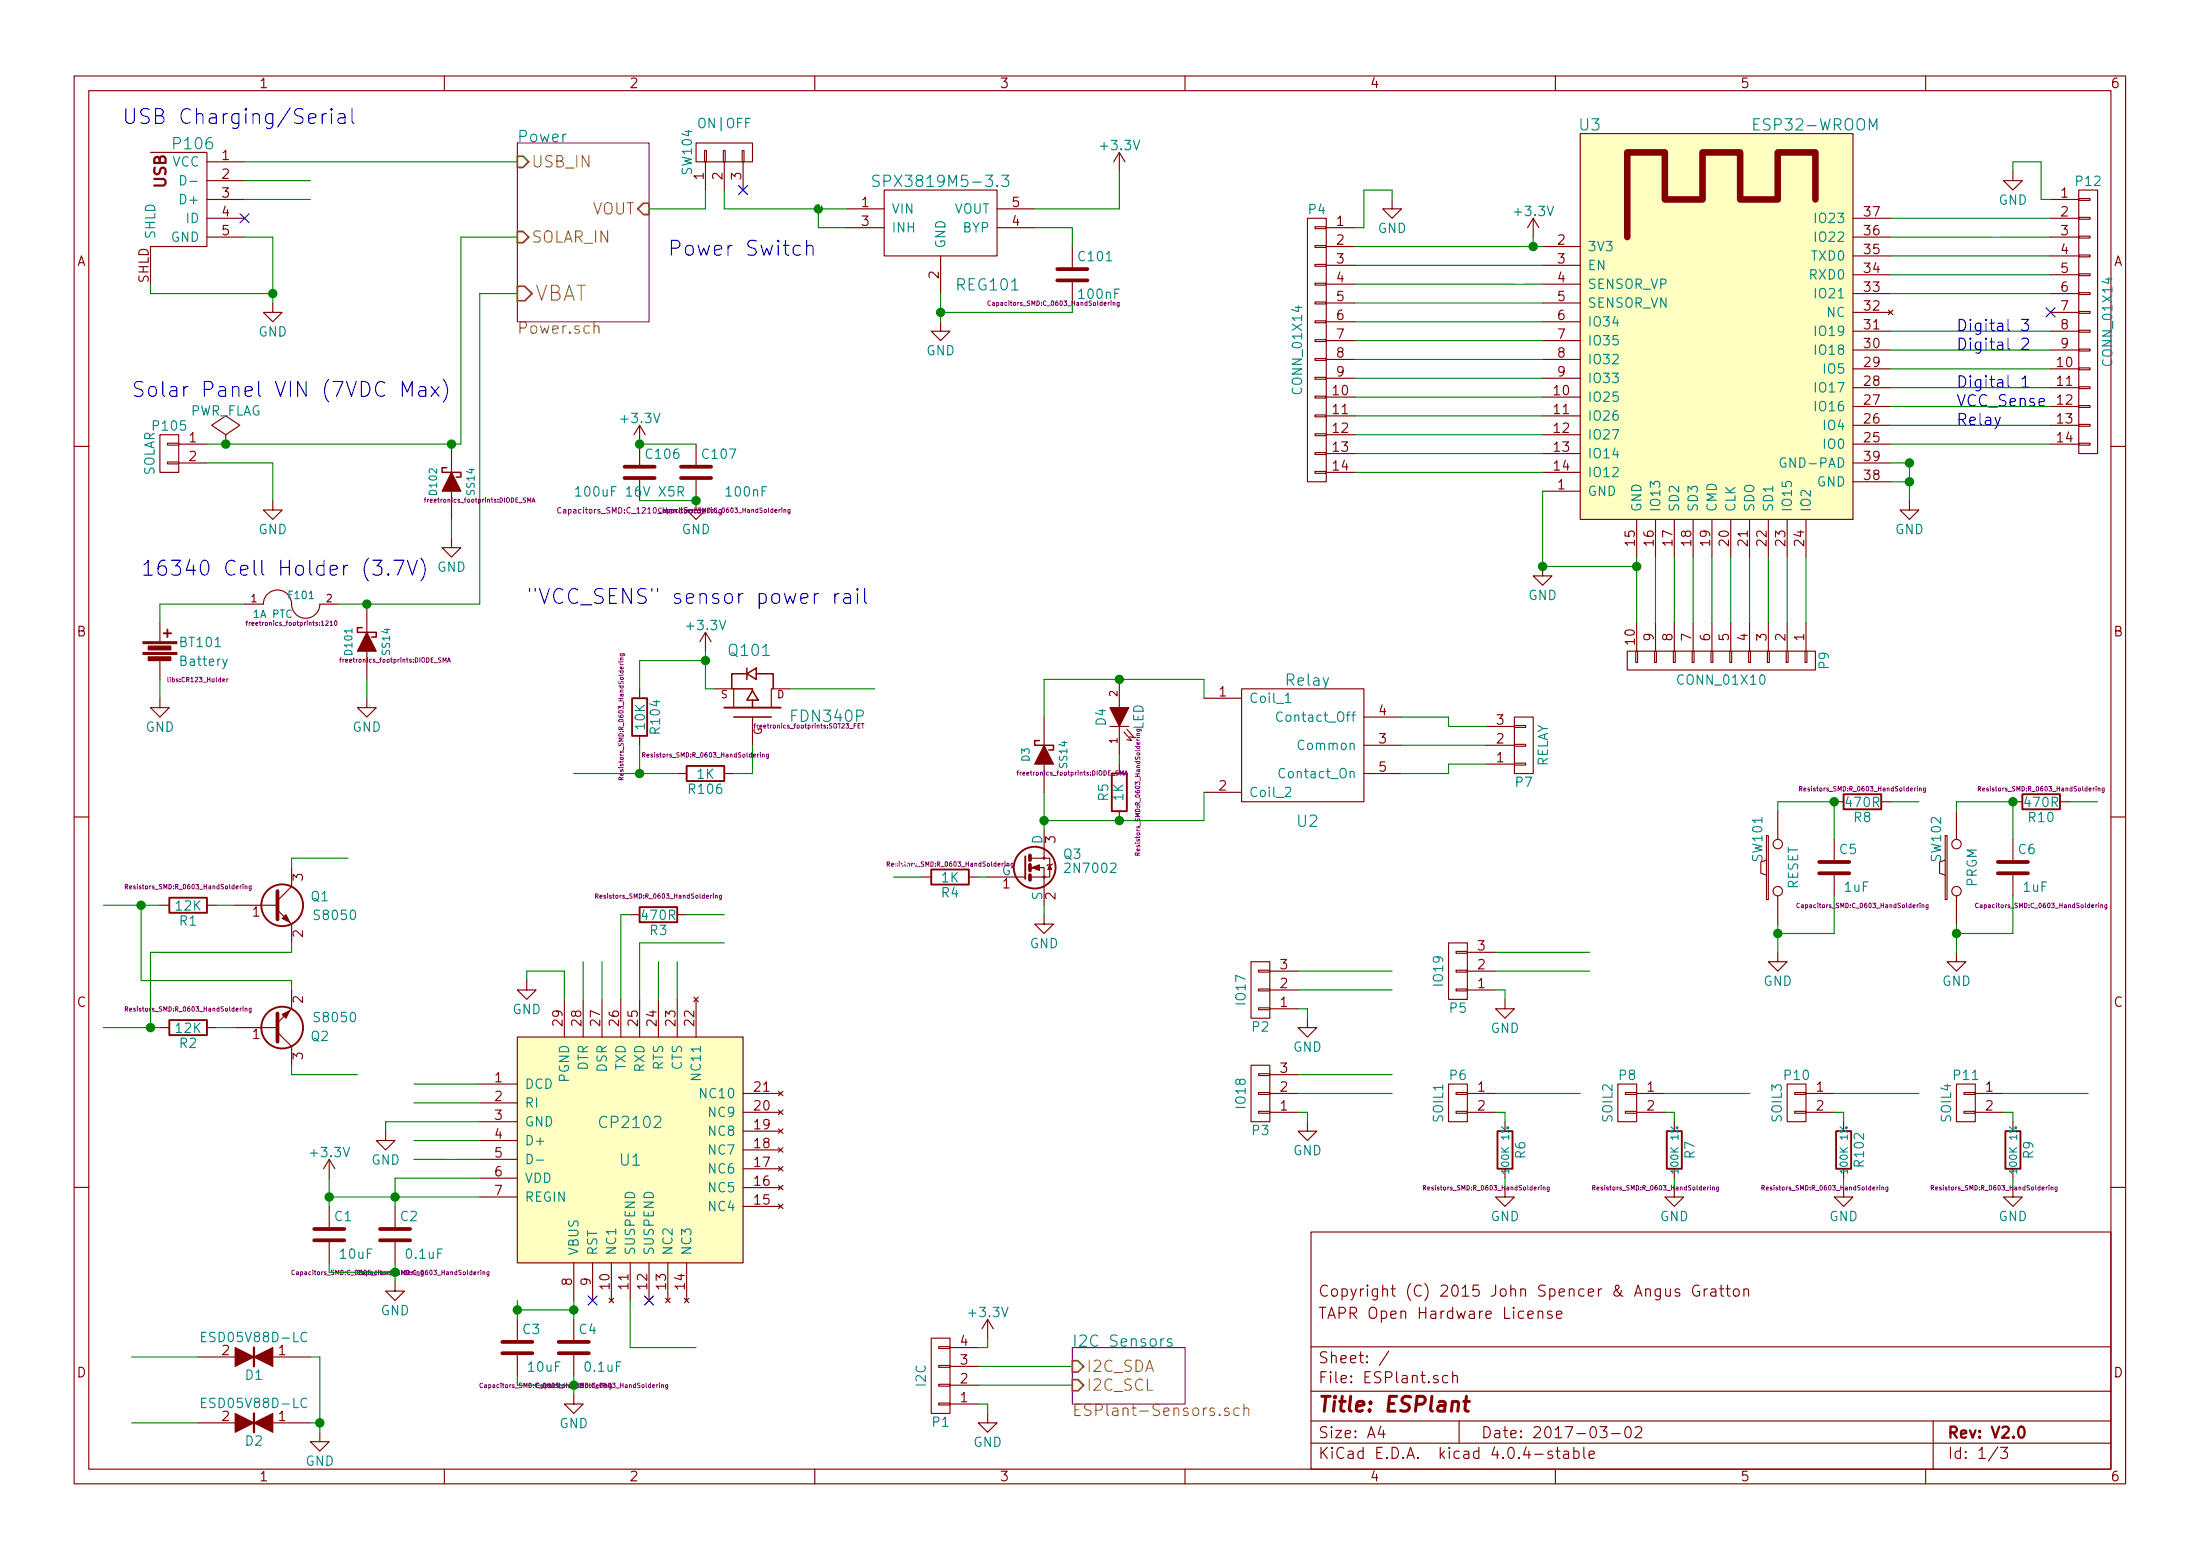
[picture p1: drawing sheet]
EESchema Schematic File Version 2
LIBS:power
LIBS:device
LIBS:transistors
LIBS:conn
LIBS:linear
LIBS:regul
LIBS:74xx
LIBS:cmos4000
LIBS:adc-dac
LIBS:memory
LIBS:xilinx
LIBS:microcontrollers
LIBS:dsp
LIBS:microchip
LIBS:analog_switches
LIBS:motorola
LIBS:texas
LIBS:intel
LIBS:audio
LIBS:interface
LIBS:digital-audio
LIBS:philips
LIBS:display
LIBS:cypress
LIBS:siliconi
LIBS:opto
LIBS:atmel
LIBS:contrib
LIBS:valves
LIBS:ESPlant
LIBS:ESP32-footprints-Shem-Lib
LIBS:freetronics_schematic
LIBS:cp2102
LIBS:relay
LIBS:ESPlant-cache
EELAYER 25 0
EELAYER END
$Descr A4 11693 8268
encoding utf-8
Sheet 1 3
Title "ESPlant"
Date "2017-03-02"
Rev "V2.0"
Comp ""
Comment1 "TAPR Open Hardware License"
Comment2 "Copyright (C) 2015 John Spencer & Angus Gratton"
Comment3 ""
Comment4 ""
$EndDescr
$Comp
L GND #PWR01
U 1 1
P 3700 2650
F 0 "#PWR01" H 3700 2400 50  0001 C CNN
F 1 "GND" H 3700 2500 50  0000 C CNN
F 2 "" H 3700 2650 60  0000 C CNN
F 3 "" H 3700 2650 60  0000 C CNN
	1    3700 2650
	1    0    0    -1  
$EndComp
$Comp
L C C106
U 1 1
P 3400 2500
F 0 "C106" H 3425 2600 50  0000 L CNN
F 1 "100uF 16V X5R" H 3050 2400 50  0000 L CNN
F 2 "Capacitors_SMD:C_1210_HandSoldering" H 3400 2300 30  0000 C CNN
F 3 "" H 3400 2500 60  0000 C CNN
	1    3400 2500
	1    0    0    -1  
$EndComp
$Comp
L C C107
U 1 1
P 3700 2500
F 0 "C107" H 3725 2600 50  0000 L CNN
F 1 "100nF" H 3850 2400 50  0000 L CNN
F 2 "Capacitors_SMD:C_0603_HandSoldering" H 3850 2300 24  0000 C CNN
F 3 "" H 3700 2500 60  0000 C CNN
	1    3700 2500
	1    0    0    -1  
$EndComp
$Comp
L +3.3V #PWR02
U 1 1
P 3400 2350
F 0 "#PWR02" H 3400 2200 50  0001 C CNN
F 1 "+3.3V" H 3400 2490 50  0000 C CNN
F 2 "" H 3400 2350 60  0000 C CNN
F 3 "" H 3400 2350 60  0000 C CNN
	1    3400 2350
	1    0    0    -1  
$EndComp
$Comp
L USB_5PIN_SHELL P106
U 1 1
P 1100 1000
F 0 "P106" H 1025 1250 60  0000 C CNN
F 1 "USB_5PIN_SHELL" H 950 650 60  0001 L CNN
F 2 "freetronics_footprints:USB-MICRO-5pin_PTHMOUNT" H 950 600 31  0001 L CNN
F 3 "" H 1100 1000 60  0000 C CNN
	1    1100 1000
	1    0    0    -1  
$EndComp
$Comp
L GND #PWR03
U 1 1
P 1450 1600
F 0 "#PWR03" H 1450 1350 50  0001 C CNN
F 1 "GND" H 1450 1450 50  0000 C CNN
F 2 "" H 1450 1600 60  0000 C CNN
F 3 "" H 1450 1600 60  0000 C CNN
	1    1450 1600
	1    0    0    -1  
$EndComp
NoConn ~ 1300 1150
$Sheet
S 2750 750  700  950 
U 563C492E
F0 "Power" 60
F1 "Power.sch" 60
F2 "USB_IN" I L 2750 850 60 
F3 "SOLAR_IN" I L 2750 1250 60 
F4 "VOUT" I R 3450 1100 60 
F5 "VBAT" I L 2750 1550 79 
$EndSheet
$Comp
L CONN_01X02 P105
U 1 1
P 900 2400
F 0 "P105" H 900 2550 50  0000 C CNN
F 1 "SOLAR" V 1000 2400 50  0000 C CNN
F 2 "freetronics_footprints:SCREWTERMINAL-3.5MM-2" H 700 2250 24  0001 C CNN
F 3 "" H 900 2400 60  0000 C CNN
	1    900  2400
	-1   0    0    -1  
$EndComp
Text Notes 650  650  0    79   ~ 0
USB Charging/Serial
Text Notes 700  2100 0    79   ~ 0
Solar Panel VIN (7VDC Max)
$Comp
L GND #PWR04
U 1 1
P 1450 2650
F 0 "#PWR04" H 1450 2400 50  0001 C CNN
F 1 "GND" H 1450 2500 50  0000 C CNN
F 2 "" H 1450 2650 60  0000 C CNN
F 3 "" H 1450 2650 60  0000 C CNN
	1    1450 2650
	1    0    0    -1  
$EndComp
$Comp
L LD3985M-RESCUE-ESPlant REG101
U 1 1
P 5000 1150
F 0 "REG101" H 5250 800 60  0000 C CNN
F 1 "SPX3819M5-3.3" H 5000 1350 60  0000 C CNN
F 2 "freetronics_footprints:SOT23-5" H 4800 900 24  0001 C CNN
F 3 "" H 5000 1150 60  0000 C CNN
	1    5000 1150
	1    0    0    -1  
$EndComp
$Comp
L +3.3V #PWR05
U 1 1
P 5950 900
F 0 "#PWR05" H 5950 750 50  0001 C CNN
F 1 "+3.3V" H 5950 1040 50  0000 C CNN
F 2 "" H 5950 900 60  0000 C CNN
F 3 "" H 5950 900 60  0000 C CNN
	1    5950 900 
	1    0    0    -1  
$EndComp
$Comp
L GND #PWR06
U 1 1
P 5000 1700
F 0 "#PWR06" H 5000 1450 50  0001 C CNN
F 1 "GND" H 5000 1550 50  0000 C CNN
F 2 "" H 5000 1700 60  0000 C CNN
F 3 "" H 5000 1700 60  0000 C CNN
	1    5000 1700
	1    0    0    -1  
$EndComp
$Comp
L Battery BT101
U 1 1
P 850 3450
F 0 "BT101" H 950 3500 50  0000 L CNN
F 1 "Battery" H 950 3400 50  0000 L CNN
F 2 "libs:CR123_Holder" H 1050 3300 24  0000 C CNN
F 3 "" V 850 3490 60  0000 C CNN
	1    850  3450
	1    0    0    -1  
$EndComp
Text Notes 750  3050 0    79   ~ 0
16340 Cell Holder (3.7V)\n
$Comp
L GND #PWR07
U 1 1
P 850 3700
F 0 "#PWR07" H 850 3450 50  0001 C CNN
F 1 "GND" H 850 3550 50  0000 C CNN
F 2 "" H 850 3700 60  0000 C CNN
F 3 "" H 850 3700 60  0000 C CNN
	1    850  3700
	1    0    0    -1  
$EndComp
Text Label 900  3200 0    59   ~ 0
BAT+
Text Label 1650 950  2    59   ~ 0
USB_D-
Text Label 1650 1050 2    59   ~ 0
USB_D+
$Comp
L C C101
U 1 1
P 5700 1450
F 0 "C101" H 5725 1550 50  0000 L CNN
F 1 "100nF" H 5725 1350 50  0000 L CNN
F 2 "Capacitors_SMD:C_0603_HandSoldering" H 5600 1300 24  0000 C CNN
F 3 "" H 5700 1450 60  0000 C CNN
	1    5700 1450
	1    0    0    -1  
$EndComp
$Comp
L GND #PWR08
U 1 1
P 10400 5050
F 0 "#PWR08" H 10400 4800 50  0001 C CNN
F 1 "GND" H 10400 4900 50  0000 C CNN
F 2 "" H 10400 5050 60  0000 C CNN
F 3 "" H 10400 5050 60  0000 C CNN
	1    10400 5050
	1    0    0    -1  
$EndComp
$Comp
L SW_PUSH SW102
U 1 1
P 10400 4600
F 0 "SW102" H 10550 4710 50  0000 C CNN
F 1 "PRGM" H 10400 4520 50  0000 C CNN
F 2 "freetronics_footprints:SW_PUSHBUTTON_PTH" H 10400 4450 24  0001 C CNN
F 3 "" H 10400 4600 60  0000 C CNN
	1    10400 4600
	0    -1   -1   0   
$EndComp
$Comp
L SW_PUSH SW101
U 1 1
P 9450 4600
F 0 "SW101" H 9600 4710 50  0000 C CNN
F 1 "RESET" H 9450 4520 50  0000 C CNN
F 2 "freetronics_footprints:SW_PUSHBUTTON_PTH" H 9450 4450 24  0001 C CNN
F 3 "" H 9450 4600 60  0000 C CNN
	1    9450 4600
	0    -1   -1   0   
$EndComp
Text Label 10200 4250 2    60   ~ 0
EN
Text Label 11150 4250 2    59   ~ 0
IO0
$Comp
L GND #PWR09
U 1 1
P 9450 5050
F 0 "#PWR09" H 9450 4800 50  0001 C CNN
F 1 "GND" H 9450 4900 50  0000 C CNN
F 2 "" H 9450 5050 60  0000 C CNN
F 3 "" H 9450 5050 60  0000 C CNN
	1    9450 5050
	1    0    0    -1  
$EndComp
Text Label 3500 1100 0    60   ~ 0
VOUT
$Comp
L R R102
U 1 1
P 9800 6100
F 0 "R102" V 9880 6100 50  0000 C CNN
F 1 "100K 1%" V 9800 6100 39  0000 C CNN
F 2 "Resistors_SMD:R_0603_HandSoldering" H 9700 5900 24  0000 C CNN
F 3 "" H 9800 6100 60  0000 C CNN
	1    9800 6100
	1    0    0    -1  
$EndComp
Text Label 5250 7250 0    60   ~ 0
I2C_SDA
Text Label 5250 7350 0    60   ~ 0
I2C_SCL
$Comp
L GND #PWR010
U 1 1
P 9800 6300
F 0 "#PWR010" H 9800 6050 50  0001 C CNN
F 1 "GND" H 9800 6150 50  0000 C CNN
F 2 "" H 9800 6300 60  0000 C CNN
F 3 "" H 9800 6300 60  0000 C CNN
	1    9800 6300
	1    0    0    -1  
$EndComp
Text Label 1350 850  0    60   ~ 0
USB_VCC
$Comp
L PWR_FLAG #FLG011
U 1 1
P 1200 2350
F 0 "#FLG011" H 1200 2445 50  0001 C CNN
F 1 "PWR_FLAG" H 1200 2530 50  0000 C CNN
F 2 "" H 1200 2350 60  0000 C CNN
F 3 "" H 1200 2350 60  0000 C CNN
	1    1200 2350
	1    0    0    -1  
$EndComp
$Comp
L MOSFET_P Q101
U 1 1
P 4000 3750
F 0 "Q101" V 4300 3850 60  0000 R CNN
F 1 "FDN340P" V 3950 4350 60  0000 R CNN
F 2 "freetronics_footprints:SOT23_FET" V 3900 4050 24  0000 C CNN
F 3 "" H 4000 3750 60  0000 C CNN
	1    4000 3750
	0    1    -1   0   
$EndComp
$Comp
L +3.3V #PWR012
U 1 1
P 3750 3450
F 0 "#PWR012" H 3750 3300 50  0001 C CNN
F 1 "+3.3V" H 3750 3590 50  0000 C CNN
F 2 "" H 3750 3450 60  0000 C CNN
F 3 "" H 3750 3450 60  0000 C CNN
	1    3750 3450
	1    0    0    -1  
$EndComp
Text Label 4650 3650 2    60   ~ 0
VCC_SENS
Wire Wire Line
	3750 3650 3800 3650
Wire Wire Line
	3750 3450 3750 3650
Wire Wire Line
	4200 3650 4650 3650
Connection ~ 1200 2350
Wire Wire Line
	1300 850  2750 850 
Wire Wire Line
	5200 7350 5700 7350
Wire Wire Line
	5200 7250 5700 7250
Wire Wire Line
	9450 4900 9450 5050
Wire Wire Line
	9450 4250 9750 4250
Wire Wire Line
	9450 4300 9450 4250
Wire Wire Line
	10400 4250 10700 4250
Wire Wire Line
	10400 4300 10400 4250
Wire Wire Line
	10400 4900 10400 5050
Connection ~ 5000 1650
Wire Wire Line
	5700 1650 5000 1650
Wire Wire Line
	5700 1600 5700 1650
Wire Wire Line
	5700 1200 5500 1200
Wire Wire Line
	5700 1300 5700 1200
Wire Wire Line
	1300 950  1650 950 
Wire Wire Line
	850  3200 1300 3200
Wire Wire Line
	850  3300 850  3200
Wire Wire Line
	2550 1550 2750 1550
Wire Wire Line
	2550 3200 2550 1550
Wire Wire Line
	2450 1250 2750 1250
Wire Wire Line
	5000 1550 5000 1700
Wire Wire Line
	5950 1100 5950 900 
Wire Wire Line
	5500 1100 5950 1100
Connection ~ 4350 1100
Wire Wire Line
	4350 1200 4350 1100
Wire Wire Line
	4500 1200 4350 1200
Wire Wire Line
	3850 1100 4500 1100
Wire Wire Line
	1450 2450 1450 2650
Wire Wire Line
	1100 2450 1450 2450
Wire Wire Line
	1100 2350 2450 2350
Wire Wire Line
	2450 2350 2450 1250
Connection ~ 1450 1550
Wire Wire Line
	800  1550 800  1500
Wire Wire Line
	1450 1550 800  1550
Wire Wire Line
	1450 1250 1300 1250
Wire Wire Line
	1450 1250 1450 1600
Wire Wire Line
	3400 2650 3700 2650
Wire Wire Line
	3400 2350 3700 2350
Wire Wire Line
	1650 1050 1300 1050
Connection ~ 3400 2350
Connection ~ 3700 2650
$Comp
L FUSE F101
U 1 1
P 1550 3200
F 0 "F101" H 1600 3250 40  0000 C CNN
F 1 "1A PTC" H 1450 3150 40  0000 C CNN
F 2 "freetronics_footprints:1210" H 1550 3100 24  0000 C CNN
F 3 "" H 1550 3200 60  0000 C CNN
	1    1550 3200
	1    0    0    -1  
$EndComp
Wire Wire Line
	1800 3200 2550 3200
$Comp
L DIODE_SCHOTTKY D101
U 1 1
P 1950 3400
F 0 "D101" H 1950 3500 40  0000 C CNN
F 1 "SS14" H 1950 3300 40  0000 C CNN
F 2 "freetronics_footprints:DIODE_SMA" V 1850 3250 24  0000 C CNN
F 3 "" H 1950 3400 60  0000 C CNN
	1    1950 3400
	0    -1   -1   0   
$EndComp
$Comp
L GND #PWR013
U 1 1
P 1950 3700
F 0 "#PWR013" H 1950 3450 50  0001 C CNN
F 1 "GND" H 1950 3550 50  0000 C CNN
F 2 "" H 1950 3700 60  0000 C CNN
F 3 "" H 1950 3700 60  0000 C CNN
	1    1950 3700
	1    0    0    -1  
$EndComp
Wire Wire Line
	850  3600 850  3700
Wire Wire Line
	1950 3600 1950 3700
Text Label 3050 4100 0    60   ~ 0
IO16
$Comp
L R R104
U 1 1
P 3400 3800
F 0 "R104" V 3480 3800 50  0000 C CNN
F 1 "10K" V 3400 3800 50  0000 C CNN
F 2 "Resistors_SMD:R_0603_HandSoldering" V 3300 3800 24  0000 C CNN
F 3 "" H 3400 3800 60  0000 C CNN
	1    3400 3800
	1    0    0    -1  
$EndComp
Connection ~ 3400 4100
Wire Wire Line
	3400 3500 3750 3500
Connection ~ 3750 3500
$Comp
L R R106
U 1 1
P 3750 4100
F 0 "R106" V 3830 4100 50  0000 C CNN
F 1 "1K" V 3750 4100 50  0000 C CNN
F 2 "Resistors_SMD:R_0603_HandSoldering" V 3650 4100 24  0000 C CNN
F 3 "" H 3750 4100 60  0000 C CNN
	1    3750 4100
	0    1    1    0   
$EndComp
Wire Wire Line
	3050 4100 3600 4100
Wire Wire Line
	3400 4100 3400 3950
Wire Wire Line
	3400 3650 3400 3500
Text Notes 2800 3200 0    79   ~ 0
"VCC_SENS" sensor power rail
Connection ~ 1950 3200
$Comp
L DIODE_SCHOTTKY D102
U 1 1
P 2400 2550
F 0 "D102" H 2400 2650 40  0000 C CNN
F 1 "SS14" H 2400 2450 40  0000 C CNN
F 2 "freetronics_footprints:DIODE_SMA" V 2300 2400 24  0000 C CNN
F 3 "" H 2400 2550 60  0000 C CNN
	1    2400 2550
	0    -1   -1   0   
$EndComp
$Comp
L GND #PWR014
U 1 1
P 2400 2850
F 0 "#PWR014" H 2400 2600 50  0001 C CNN
F 1 "GND" H 2400 2700 50  0000 C CNN
F 2 "" H 2400 2850 60  0000 C CNN
F 3 "" H 2400 2850 60  0000 C CNN
	1    2400 2850
	1    0    0    -1  
$EndComp
Wire Wire Line
	2400 2750 2400 2850
Connection ~ 2400 2350
$Comp
L R R8
U 1 1
P 9900 4250
F 0 "R8" V 9980 4250 50  0000 C CNN
F 1 "470R" V 9900 4250 50  0000 C CNN
F 2 "Resistors_SMD:R_0603_HandSoldering" V 9830 4250 24  0000 C CNN
F 3 "" H 9900 4250 30  0000 C CNN
	1    9900 4250
	0    1    1    0   
$EndComp
$Comp
L CONN_01X03 SW104
U 1 1
P 3850 800
F 0 "SW104" H 3850 1000 50  0000 C CNN
F 1 "ON|OFF" V 4000 800 50  0000 C CNN
F 2 "libs:SS12D00" V 3950 800 24  0001 C CNN
F 3 "" H 3850 800 60  0000 C CNN
	1    3850 800 
	0    -1   -1   0   
$EndComp
Wire Wire Line
	3450 1100 3750 1100
Wire Wire Line
	3750 1100 3750 1000
Wire Wire Line
	3850 1000 3850 1100
NoConn ~ 3950 1000
Text Notes 3550 1350 0    79   ~ 0
Power Switch
Text Label 4000 1100 0    60   ~ 0
VSWITCHED
$Comp
L ESP32-WROOM U3
U 1 1
P 9150 1900
F 0 "U3" H 8450 3150 60  0000 C CNN
F 1 "ESP32-WROOM" H 9650 3150 60  0000 C CNN
F 2 "ESP32-footprints-Lib:ESP32-WROOM" H 9500 3250 60  0001 C CNN
F 3 "" H 8700 2350 60  0001 C CNN
	1    9150 1900
	1    0    0    -1  
$EndComp
$Comp
L +3.3V #PWR015
U 1 1
P 8150 1250
F 0 "#PWR015" H 8150 1100 50  0001 C CNN
F 1 "+3.3V" H 8150 1390 50  0000 C CNN
F 2 "" H 8150 1250 60  0000 C CNN
F 3 "" H 8150 1250 60  0000 C CNN
	1    8150 1250
	1    0    0    -1  
$EndComp
Wire Wire Line
	8150 1250 8150 1300
Wire Wire Line
	7200 1300 8200 1300
$Sheet
S 5700 7150 600  300 
U 564CC751
F0 "I2C Sensors" 60
F1 "ESPlant-Sensors.sch" 60
F2 "I2C_SDA" I L 5700 7250 60 
F3 "I2C_SCL" I L 5700 7350 60 
$EndSheet
Wire Wire Line
	8200 2600 8200 3000
Wire Wire Line
	8200 3000 8700 3000
Wire Wire Line
	8700 2950 8700 3300
Wire Wire Line
	10150 2450 10150 2650
Connection ~ 10150 2550
$Comp
L GND #PWR016
U 1 1
P 10150 2650
F 0 "#PWR016" H 10150 2400 50  0001 C CNN
F 1 "GND" H 10150 2500 50  0000 C CNN
F 2 "" H 10150 2650 50  0000 C CNN
F 3 "" H 10150 2650 50  0000 C CNN
	1    10150 2650
	1    0    0    -1  
$EndComp
$Comp
L GND #PWR017
U 1 1
P 8200 3000
F 0 "#PWR017" H 8200 2750 50  0001 C CNN
F 1 "GND" H 8200 2850 50  0000 C CNN
F 2 "" H 8200 3000 50  0000 C CNN
F 3 "" H 8200 3000 50  0000 C CNN
	1    8200 3000
	1    0    0    -1  
$EndComp
Connection ~ 8200 3000
Wire Wire Line
	10050 1150 10900 1150
Text Label 10300 1150 2    60   ~ 0
IO23
Wire Wire Line
	10050 1250 10900 1250
Text Label 10300 1250 2    60   ~ 0
IO22
Wire Wire Line
	10050 1350 10900 1350
Text Label 10300 1350 2    60   ~ 0
RXD
Wire Wire Line
	10050 1450 10900 1450
Text Label 10300 1450 2    60   ~ 0
TXD
Wire Wire Line
	10050 1550 10900 1550
Text Label 10300 1550 2    60   ~ 0
IO21
Wire Wire Line
	10050 1750 10900 1750
Text Label 10300 1750 2    60   ~ 0
IO19
Wire Wire Line
	10050 1850 10900 1850
Text Label 10300 1850 2    60   ~ 0
IO18
Wire Wire Line
	10050 1950 10900 1950
Text Label 10300 1950 2    60   ~ 0
IO5
Wire Wire Line
	10050 2050 10900 2050
Text Label 10300 2050 2    60   ~ 0
IO17
Wire Wire Line
	10050 2150 10900 2150
Text Label 10300 2150 2    60   ~ 0
IO16
Wire Wire Line
	10050 2250 10900 2250
Text Label 10300 2250 2    60   ~ 0
IO4
Wire Wire Line
	10050 2350 10900 2350
Text Label 10300 2350 2    60   ~ 0
IO0
Wire Wire Line
	7200 1500 8200 1500
Text Label 7750 1500 0    60   ~ 0
Sensor_VP
Wire Wire Line
	7200 1600 8200 1600
Text Label 7750 1600 0    60   ~ 0
Sensor_VN
Wire Wire Line
	7200 1400 8200 1400
Text Label 7750 1400 0    60   ~ 0
EN
Wire Wire Line
	7200 1700 8200 1700
Text Label 7750 1700 0    60   ~ 0
IO34
Wire Wire Line
	7200 1800 8200 1800
Wire Wire Line
	7200 1900 8200 1900
Wire Wire Line
	7200 2000 8200 2000
Wire Wire Line
	7200 2100 8200 2100
Wire Wire Line
	7200 2200 8200 2200
Wire Wire Line
	7200 2300 8200 2300
Wire Wire Line
	7200 2400 8200 2400
Wire Wire Line
	7200 2500 8200 2500
Text Label 7750 1800 0    60   ~ 0
IO35
Text Label 7750 1900 0    60   ~ 0
IO32
Text Label 7750 2000 0    60   ~ 0
IO33
Text Label 7750 2100 0    60   ~ 0
IO25
Text Label 7750 2200 0    60   ~ 0
IO26
Text Label 7750 2300 0    60   ~ 0
IO27
Text Label 7750 2400 0    60   ~ 0
IO14
Text Label 7750 2500 0    60   ~ 0
IO12
Wire Wire Line
	8800 2950 8800 3300
Text Label 8800 3200 1    60   ~ 0
IO13
Wire Wire Line
	8900 2950 8900 3300
Text Label 8900 3200 1    60   ~ 0
SD2
Wire Wire Line
	9000 2950 9000 3300
Text Label 9000 3200 1    60   ~ 0
SD3
Wire Wire Line
	9100 2950 9100 3300
Text Label 9100 3200 1    60   ~ 0
CMD
Wire Wire Line
	9200 2950 9200 3300
Text Label 9200 3200 1    60   ~ 0
CLK
Wire Wire Line
	9300 2950 9300 3300
Text Label 9300 3200 1    60   ~ 0
SD0
Wire Wire Line
	9400 2950 9400 3300
Text Label 9400 3200 1    60   ~ 0
SD1
Wire Wire Line
	9500 2950 9500 3300
Text Label 9500 3200 1    60   ~ 0
IO15
Wire Wire Line
	9600 2950 9600 3300
Text Label 9600 3200 1    60   ~ 0
IO2
Wire Wire Line
	4000 3950 4000 4100
Wire Wire Line
	4000 4100 3900 4100
Text Notes 10400 2150 0    60   ~ 0
VCC_Sense
$Comp
L CP2102 U1
U 1 1
P 3350 6100
F 0 "U1" H 3350 6050 60  0000 C CNN
F 1 "CP2102" H 3350 6250 60  0000 C CNN
F 2 "Housings_DFN_QFN:QFN-28-1EP_5x5mm_Pitch0.5mm" H 3350 6100 60  0001 C CNN
F 3 "" H 3350 6100 60  0000 C CNN
	1    3350 6100
	1    0    0    -1  
$EndComp
Wire Wire Line
	3350 6900 3350 7150
Wire Wire Line
	3350 7150 3700 7150
Text Label 3700 7150 2    60   ~ 0
ACTIVE
NoConn ~ 3450 6900
NoConn ~ 3150 6900
Text Label 3600 5100 3    60   ~ 0
CTS
Text Label 3500 5100 3    60   ~ 0
RTS
Wire Wire Line
	3600 5300 3600 5100
Wire Wire Line
	3500 5300 3500 5100
Text Label 3850 5000 2    60   ~ 0
RXD
Text Label 3850 4850 2    60   ~ 0
TXD
$Comp
L R R3
U 1 1
P 3500 4850
F 0 "R3" V 3580 4850 50  0000 C CNN
F 1 "470R" V 3500 4850 50  0000 C CNN
F 2 "Resistors_SMD:R_0603_HandSoldering" V 3400 4850 24  0000 C CNN
F 3 "" H 3500 4850 60  0000 C CNN
	1    3500 4850
	0    1    1    0   
$EndComp
Wire Wire Line
	3300 5300 3300 4850
Wire Wire Line
	3300 4850 3350 4850
Wire Wire Line
	3400 5300 3400 5000
Wire Wire Line
	3400 5000 3850 5000
Wire Wire Line
	3650 4850 3850 4850
Wire Wire Line
	3200 5300 3200 5100
Wire Wire Line
	3100 5300 3100 5100
Wire Wire Line
	3000 5300 3000 5150
Wire Wire Line
	3000 5150 2800 5150
Wire Wire Line
	2800 5150 2800 5200
Text Label 3200 5100 3    60   ~ 0
DSR
Text Label 3100 5100 3    60   ~ 0
DTR
$Comp
L GND #PWR018
U 1 1
P 2800 5200
F 0 "#PWR018" H 2800 4950 50  0001 C CNN
F 1 "GND" H 2800 5050 50  0000 C CNN
F 2 "" H 2800 5200 60  0000 C CNN
F 3 "" H 2800 5200 60  0000 C CNN
	1    2800 5200
	1    0    0    -1  
$EndComp
Wire Wire Line
	2550 6050 2200 6050
Wire Wire Line
	2550 6150 2200 6150
Text Label 2200 6150 0    59   ~ 0
USB_D-
Text Label 2200 6050 0    59   ~ 0
USB_D+
$Comp
L GND #PWR019
U 1 1
P 2050 6000
F 0 "#PWR019" H 2050 5750 50  0001 C CNN
F 1 "GND" H 2050 5850 50  0000 C CNN
F 2 "" H 2050 6000 60  0000 C CNN
F 3 "" H 2050 6000 60  0000 C CNN
	1    2050 6000
	1    0    0    -1  
$EndComp
Wire Wire Line
	2550 5950 2050 5950
Wire Wire Line
	2050 5950 2050 6000
Wire Wire Line
	2550 5850 2200 5850
Wire Wire Line
	2550 5750 2200 5750
Text Label 2200 5750 0    59   ~ 0
DCD
Text Label 2200 5850 0    59   ~ 0
RI
$Comp
L C C2
U 1 1
P 2100 6550
F 0 "C2" H 2125 6650 50  0000 L CNN
F 1 "0.1uF" H 2150 6450 50  0000 L CNN
F 2 "Capacitors_SMD:C_0603_HandSoldering" H 2250 6350 24  0000 C CNN
F 3 "" H 2100 6550 60  0000 C CNN
	1    2100 6550
	1    0    0    -1  
$EndComp
$Comp
L C C1
U 1 1
P 1750 6550
F 0 "C1" H 1775 6650 50  0000 L CNN
F 1 "10uF" H 1800 6450 50  0000 L CNN
F 2 "Capacitors_SMD:C_0805_HandSoldering" H 1900 6350 24  0000 C CNN
F 3 "" H 1750 6550 60  0000 C CNN
	1    1750 6550
	1    0    0    -1  
$EndComp
$Comp
L +3.3V #PWR020
U 1 1
P 1750 6250
F 0 "#PWR020" H 1750 6100 50  0001 C CNN
F 1 "+3.3V" H 1750 6390 50  0000 C CNN
F 2 "" H 1750 6250 60  0000 C CNN
F 3 "" H 1750 6250 60  0000 C CNN
	1    1750 6250
	1    0    0    -1  
$EndComp
Wire Wire Line
	1750 6350 2550 6350
Wire Wire Line
	2100 6250 2100 6400
Wire Wire Line
	1750 6250 1750 6400
Connection ~ 2100 6350
Wire Wire Line
	2550 6250 2100 6250
Connection ~ 1750 6350
$Comp
L GND #PWR021
U 1 1
P 2100 6800
F 0 "#PWR021" H 2100 6550 50  0001 C CNN
F 1 "GND" H 2100 6650 50  0000 C CNN
F 2 "" H 2100 6800 60  0000 C CNN
F 3 "" H 2100 6800 60  0000 C CNN
	1    2100 6800
	1    0    0    -1  
$EndComp
Wire Wire Line
	1750 6700 1750 6750
Wire Wire Line
	1750 6750 2100 6750
Wire Wire Line
	2100 6700 2100 6800
Connection ~ 2100 6750
$Comp
L C C4
U 1 1
P 3050 7150
F 0 "C4" H 3075 7250 50  0000 L CNN
F 1 "0.1uF" H 3100 7050 50  0000 L CNN
F 2 "Capacitors_SMD:C_0603_HandSoldering" H 3200 6950 24  0000 C CNN
F 3 "" H 3050 7150 60  0000 C CNN
	1    3050 7150
	1    0    0    -1  
$EndComp
$Comp
L C C3
U 1 1
P 2750 7150
F 0 "C3" H 2775 7250 50  0000 L CNN
F 1 "10uF" H 2800 7050 50  0000 L CNN
F 2 "Capacitors_SMD:C_0805_HandSoldering" H 2900 6950 24  0000 C CNN
F 3 "" H 2750 7150 60  0000 C CNN
	1    2750 7150
	1    0    0    -1  
$EndComp
Wire Wire Line
	3050 6900 3050 7000
Wire Wire Line
	3050 6950 2750 6950
Wire Wire Line
	2750 6900 2750 7000
Connection ~ 3050 6950
$Comp
L GND #PWR022
U 1 1
P 3050 7400
F 0 "#PWR022" H 3050 7150 50  0001 C CNN
F 1 "GND" H 3050 7250 50  0000 C CNN
F 2 "" H 3050 7400 60  0000 C CNN
F 3 "" H 3050 7400 60  0000 C CNN
	1    3050 7400
	1    0    0    -1  
$EndComp
Wire Wire Line
	2750 7300 2750 7350
Wire Wire Line
	2750 7350 3050 7350
Wire Wire Line
	3050 7300 3050 7400
Connection ~ 3050 7350
Connection ~ 2750 6950
Text Label 700  7200 0    59   ~ 0
USB_D+
Text Label 700  7550 0    59   ~ 0
USB_D-
$Comp
L TVS D2
U 1 1
P 1350 7550
F 0 "D2" H 1350 7650 50  0000 C CNN
F 1 "ESD05V88D-LC" H 1350 7450 50  0000 C CNN
F 2 "libs:SOD-882" H 1350 7550 50  0001 C CNN
F 3 "" H 1350 7550 50  0000 C CNN
	1    1350 7550
	-1   0    0    1   
$EndComp
$Comp
L TVS D1
U 1 1
P 1350 7200
F 0 "D1" H 1350 7300 50  0000 C CNN
F 1 "ESD05V88D-LC" H 1350 7100 50  0000 C CNN
F 2 "libs:SOD-882" H 1350 7200 50  0001 C CNN
F 3 "" H 1350 7200 50  0000 C CNN
	1    1350 7200
	-1   0    0    1   
$EndComp
$Comp
L GND #PWR023
U 1 1
P 1700 7600
F 0 "#PWR023" H 1700 7350 50  0001 C CNN
F 1 "GND" H 1700 7450 50  0000 C CNN
F 2 "" H 1700 7600 60  0000 C CNN
F 3 "" H 1700 7600 60  0000 C CNN
	1    1700 7600
	1    0    0    -1  
$EndComp
Wire Wire Line
	1050 7550 700  7550
Wire Wire Line
	700  7200 1050 7200
Wire Wire Line
	1650 7550 1700 7550
Wire Wire Line
	1700 7200 1700 7600
Wire Wire Line
	1650 7200 1700 7200
Connection ~ 1700 7550
$Comp
L Q_NPN_BEC Q2
U 1 1
P 1450 5450
F 0 "Q2" H 1750 5500 50  0000 R CNN
F 1 "S8050" H 1900 5400 50  0000 R CNN
F 2 "TO_SOT_Packages_SMD:SOT-23_Handsoldering" H 1650 5550 50  0001 C CNN
F 3 "" H 1450 5450 50  0000 C CNN
	1    1450 5450
	1    0    0    1   
$EndComp
$Comp
L Q_NPN_BEC Q1
U 1 1
P 1450 4800
F 0 "Q1" H 1750 4850 50  0000 R CNN
F 1 "S8050" H 1900 4750 50  0000 R CNN
F 2 "TO_SOT_Packages_SMD:SOT-23_Handsoldering" H 1650 4900 50  0001 C CNN
F 3 "" H 1450 4800 50  0000 C CNN
	1    1450 4800
	1    0    0    -1  
$EndComp
Text Label 550  4800 0    60   ~ 0
DTR
Text Label 550  5450 0    60   ~ 0
RTS
$Comp
L R R1
U 1 1
P 1000 4800
F 0 "R1" V 1080 4800 50  0000 C CNN
F 1 "12K" V 1000 4800 50  0000 C CNN
F 2 "Resistors_SMD:R_0603_HandSoldering" V 900 4800 24  0000 C CNN
F 3 "" H 1000 4800 60  0000 C CNN
	1    1000 4800
	0    1    1    0   
$EndComp
$Comp
L R R2
U 1 1
P 1000 5450
F 0 "R2" V 1080 5450 50  0000 C CNN
F 1 "12K" V 1000 5450 50  0000 C CNN
F 2 "Resistors_SMD:R_0603_HandSoldering" V 900 5450 24  0000 C CNN
F 3 "" H 1000 5450 60  0000 C CNN
	1    1000 5450
	0    1    1    0   
$EndComp
Wire Wire Line
	550  5450 850  5450
Wire Wire Line
	550  4800 850  4800
Wire Wire Line
	1150 4800 1250 4800
Wire Wire Line
	1150 5450 1250 5450
Wire Wire Line
	800  5450 800  5050
Wire Wire Line
	800  5050 1550 5050
Wire Wire Line
	1550 5050 1550 5000
Connection ~ 800  5450
Wire Wire Line
	750  4800 750  5200
Wire Wire Line
	750  5200 1550 5200
Wire Wire Line
	1550 5200 1550 5250
Connection ~ 750  4800
Wire Wire Line
	1550 4600 1550 4550
Wire Wire Line
	1550 4550 1850 4550
Wire Wire Line
	1550 5650 1550 5700
Wire Wire Line
	1550 5700 1900 5700
Text Label 1850 4550 2    60   ~ 0
EN
Text Label 1900 5700 2    60   ~ 0
IO0
$Comp
L CONN_01X10 P9
U 1 1
P 9150 3500
F 0 "P9" H 9150 4050 50  0000 C CNN
F 1 "CONN_01X10" V 9250 3500 50  0000 C CNN
F 2 "Pin_Headers:Pin_Header_Straight_1x10_Pitch2.54mm" H 9150 3500 50  0001 C CNN
F 3 "" H 9150 3500 50  0000 C CNN
	1    9150 3500
	0    1    1    0   
$EndComp
Connection ~ 8700 3000
$Comp
L CONN_01X14 P4
U 1 1
P 7000 1850
F 0 "P4" H 7000 2600 50  0000 C CNN
F 1 "CONN_01X14" V 7100 1850 50  0000 C CNN
F 2 "Pin_Headers:Pin_Header_Straight_1x14_Pitch2.54mm" H 7000 1850 50  0001 C CNN
F 3 "" H 7000 1850 50  0000 C CNN
	1    7000 1850
	-1   0    0    -1  
$EndComp
Connection ~ 10150 2450
Connection ~ 8150 1300
NoConn ~ 10900 1650
$Comp
L C C5
U 1 1
P 9750 4600
F 0 "C5" H 9775 4700 50  0000 L CNN
F 1 "1uF" H 9800 4500 50  0000 L CNN
F 2 "Capacitors_SMD:C_0603_HandSoldering" H 9900 4400 24  0000 C CNN
F 3 "" H 9750 4600 60  0000 C CNN
	1    9750 4600
	1    0    0    -1  
$EndComp
Wire Wire Line
	9750 4250 9750 4450
Wire Wire Line
	9750 4750 9750 4950
Wire Wire Line
	9750 4950 9450 4950
Connection ~ 9450 4950
Wire Wire Line
	10050 4250 10200 4250
Connection ~ 9750 4250
$Comp
L R R10
U 1 1
P 10850 4250
F 0 "R10" V 10930 4250 50  0000 C CNN
F 1 "470R" V 10850 4250 50  0000 C CNN
F 2 "Resistors_SMD:R_0603_HandSoldering" V 10780 4250 24  0000 C CNN
F 3 "" H 10850 4250 30  0000 C CNN
	1    10850 4250
	0    1    1    0   
$EndComp
$Comp
L C C6
U 1 1
P 10700 4600
F 0 "C6" H 10725 4700 50  0000 L CNN
F 1 "1uF" H 10750 4500 50  0000 L CNN
F 2 "Capacitors_SMD:C_0603_HandSoldering" H 10850 4400 24  0000 C CNN
F 3 "" H 10700 4600 60  0000 C CNN
	1    10700 4600
	1    0    0    -1  
$EndComp
Wire Wire Line
	10700 4750 10700 4950
Wire Wire Line
	10700 4950 10400 4950
Connection ~ 10400 4950
Wire Wire Line
	10700 4250 10700 4450
Wire Wire Line
	11000 4250 11150 4250
Connection ~ 10700 4250
$Comp
L CONN_01X04 P1
U 1 1
P 5000 7300
F 0 "P1" H 5000 7550 50  0000 C CNN
F 1 "I2C" V 5100 7300 50  0000 C CNN
F 2 "Pin_Headers:Pin_Header_Straight_1x04_Pitch2.54mm" H 5000 7300 50  0001 C CNN
F 3 "" H 5000 7300 50  0000 C CNN
	1    5000 7300
	-1   0    0    1   
$EndComp
$Comp
L GND #PWR024
U 1 1
P 5250 7500
F 0 "#PWR024" H 5250 7250 50  0001 C CNN
F 1 "GND" H 5250 7350 50  0000 C CNN
F 2 "" H 5250 7500 60  0000 C CNN
F 3 "" H 5250 7500 60  0000 C CNN
	1    5250 7500
	1    0    0    -1  
$EndComp
$Comp
L +3.3V #PWR025
U 1 1
P 5250 7100
F 0 "#PWR025" H 5250 6950 50  0001 C CNN
F 1 "+3.3V" H 5250 7240 50  0000 C CNN
F 2 "" H 5250 7100 60  0000 C CNN
F 3 "" H 5250 7100 60  0000 C CNN
	1    5250 7100
	1    0    0    -1  
$EndComp
Wire Wire Line
	5200 7150 5250 7150
Wire Wire Line
	5250 7150 5250 7100
Wire Wire Line
	5200 7450 5250 7450
Wire Wire Line
	5250 7450 5250 7500
Text Label 7250 1500 0    60   ~ 0
SOIL1
Text Label 7250 1600 0    60   ~ 0
SOIL2
Text Label 7250 2500 0    60   ~ 0
SOIL4
Text Label 7250 2400 0    60   ~ 0
SOIL3
$Comp
L CONN_01X02 P10
U 1 1
P 9550 5850
F 0 "P10" H 9550 6000 50  0000 C CNN
F 1 "SOIL3" V 9650 5850 50  0000 C CNN
F 2 "freetronics_footprints:SCREWTERMINAL-3.5MM-2" H 9550 5850 50  0001 C CNN
F 3 "" H 9550 5850 50  0000 C CNN
	1    9550 5850
	-1   0    0    -1  
$EndComp
Text Label 10200 5800 2    60   ~ 0
VCC_SENS
Wire Wire Line
	9750 5800 10200 5800
Wire Wire Line
	9750 5900 9800 5900
Wire Wire Line
	9800 5900 9800 5950
Wire Wire Line
	9800 6250 9800 6300
Text Label 9800 5900 0    60   ~ 0
SOIL3
$Comp
L R R9
U 1 1
P 10700 6100
F 0 "R9" V 10780 6100 50  0000 C CNN
F 1 "100K 1%" V 10700 6100 39  0000 C CNN
F 2 "Resistors_SMD:R_0603_HandSoldering" H 10600 5900 24  0000 C CNN
F 3 "" H 10700 6100 60  0000 C CNN
	1    10700 6100
	1    0    0    -1  
$EndComp
$Comp
L GND #PWR026
U 1 1
P 10700 6300
F 0 "#PWR026" H 10700 6050 50  0001 C CNN
F 1 "GND" H 10700 6150 50  0000 C CNN
F 2 "" H 10700 6300 60  0000 C CNN
F 3 "" H 10700 6300 60  0000 C CNN
	1    10700 6300
	1    0    0    -1  
$EndComp
$Comp
L CONN_01X02 P11
U 1 1
P 10450 5850
F 0 "P11" H 10450 6000 50  0000 C CNN
F 1 "SOIL4" V 10550 5850 50  0000 C CNN
F 2 "freetronics_footprints:SCREWTERMINAL-3.5MM-2" H 10450 5850 50  0001 C CNN
F 3 "" H 10450 5850 50  0000 C CNN
	1    10450 5850
	-1   0    0    -1  
$EndComp
Text Label 11100 5800 2    60   ~ 0
VCC_SENS
Wire Wire Line
	10650 5800 11100 5800
Wire Wire Line
	10650 5900 10700 5900
Wire Wire Line
	10700 5900 10700 5950
Wire Wire Line
	10700 6250 10700 6300
Text Label 10700 5900 0    60   ~ 0
SOIL4
$Comp
L R R6
U 1 1
P 8000 6100
F 0 "R6" V 8080 6100 50  0000 C CNN
F 1 "100K 1%" V 8000 6100 39  0000 C CNN
F 2 "Resistors_SMD:R_0603_HandSoldering" H 7900 5900 24  0000 C CNN
F 3 "" H 8000 6100 60  0000 C CNN
	1    8000 6100
	1    0    0    -1  
$EndComp
$Comp
L GND #PWR027
U 1 1
P 8000 6300
F 0 "#PWR027" H 8000 6050 50  0001 C CNN
F 1 "GND" H 8000 6150 50  0000 C CNN
F 2 "" H 8000 6300 60  0000 C CNN
F 3 "" H 8000 6300 60  0000 C CNN
	1    8000 6300
	1    0    0    -1  
$EndComp
$Comp
L CONN_01X02 P6
U 1 1
P 7750 5850
F 0 "P6" H 7750 6000 50  0000 C CNN
F 1 "SOIL1" V 7850 5850 50  0000 C CNN
F 2 "freetronics_footprints:SCREWTERMINAL-3.5MM-2" H 7750 5850 50  0001 C CNN
F 3 "" H 7750 5850 50  0000 C CNN
	1    7750 5850
	-1   0    0    -1  
$EndComp
Text Label 8400 5800 2    60   ~ 0
VCC_SENS
Wire Wire Line
	7950 5800 8400 5800
Wire Wire Line
	7950 5900 8000 5900
Wire Wire Line
	8000 5900 8000 5950
Wire Wire Line
	8000 6250 8000 6300
Text Label 8000 5900 0    60   ~ 0
SOIL1
$Comp
L R R7
U 1 1
P 8900 6100
F 0 "R7" V 8980 6100 50  0000 C CNN
F 1 "100K 1%" V 8900 6100 39  0000 C CNN
F 2 "Resistors_SMD:R_0603_HandSoldering" H 8800 5900 24  0000 C CNN
F 3 "" H 8900 6100 60  0000 C CNN
	1    8900 6100
	1    0    0    -1  
$EndComp
$Comp
L GND #PWR028
U 1 1
P 8900 6300
F 0 "#PWR028" H 8900 6050 50  0001 C CNN
F 1 "GND" H 8900 6150 50  0000 C CNN
F 2 "" H 8900 6300 60  0000 C CNN
F 3 "" H 8900 6300 60  0000 C CNN
	1    8900 6300
	1    0    0    -1  
$EndComp
$Comp
L CONN_01X02 P8
U 1 1
P 8650 5850
F 0 "P8" H 8650 6000 50  0000 C CNN
F 1 "SOIL2" V 8750 5850 50  0000 C CNN
F 2 "freetronics_footprints:SCREWTERMINAL-3.5MM-2" H 8650 5850 50  0001 C CNN
F 3 "" H 8650 5850 50  0000 C CNN
	1    8650 5850
	-1   0    0    -1  
$EndComp
Text Label 9300 5800 2    60   ~ 0
VCC_SENS
Wire Wire Line
	8850 5800 9300 5800
Wire Wire Line
	8850 5900 8900 5900
Wire Wire Line
	8900 5900 8900 5950
Wire Wire Line
	8900 6250 8900 6300
Text Label 8900 5900 0    60   ~ 0
SOIL2
$Comp
L CONN_01X03 P2
U 1 1
P 6700 5250
F 0 "P2" H 6700 5450 50  0000 C CNN
F 1 "IO17" V 6800 5250 50  0000 C CNN
F 2 "freetronics_footprints:SCREWTERMINAL-3.5MM-3" H 6700 5250 50  0001 C CNN
F 3 "" H 6700 5250 50  0000 C CNN
	1    6700 5250
	-1   0    0    1   
$EndComp
Text Label 7400 5150 2    60   ~ 0
VCC_SENS
$Comp
L GND #PWR029
U 1 1
P 6950 5400
F 0 "#PWR029" H 6950 5150 50  0001 C CNN
F 1 "GND" H 6950 5250 50  0000 C CNN
F 2 "" H 6950 5400 60  0000 C CNN
F 3 "" H 6950 5400 60  0000 C CNN
	1    6950 5400
	1    0    0    -1  
$EndComp
Wire Wire Line
	6900 5350 6950 5350
Wire Wire Line
	6950 5350 6950 5400
Wire Wire Line
	6900 5150 7400 5150
Wire Wire Line
	6900 5250 7400 5250
Text Label 7400 5250 2    60   ~ 0
IO17
$Comp
L CONN_01X03 P3
U 1 1
P 6700 5800
F 0 "P3" H 6700 6000 50  0000 C CNN
F 1 "IO18" V 6800 5800 50  0000 C CNN
F 2 "freetronics_footprints:SCREWTERMINAL-3.5MM-3" H 6700 5800 50  0001 C CNN
F 3 "" H 6700 5800 50  0000 C CNN
	1    6700 5800
	-1   0    0    1   
$EndComp
Text Label 7400 5700 2    60   ~ 0
VCC_SENS
$Comp
L GND #PWR030
U 1 1
P 6950 5950
F 0 "#PWR030" H 6950 5700 50  0001 C CNN
F 1 "GND" H 6950 5800 50  0000 C CNN
F 2 "" H 6950 5950 60  0000 C CNN
F 3 "" H 6950 5950 60  0000 C CNN
	1    6950 5950
	1    0    0    -1  
$EndComp
Wire Wire Line
	6900 5900 6950 5900
Wire Wire Line
	6950 5900 6950 5950
Wire Wire Line
	6900 5700 7400 5700
Wire Wire Line
	6900 5800 7400 5800
Text Label 7400 5800 2    60   ~ 0
IO18
$Comp
L CONN_01X03 P5
U 1 1
P 7750 5150
F 0 "P5" H 7750 5350 50  0000 C CNN
F 1 "IO19" V 7850 5150 50  0000 C CNN
F 2 "freetronics_footprints:SCREWTERMINAL-3.5MM-3" H 7750 5150 50  0001 C CNN
F 3 "" H 7750 5150 50  0000 C CNN
	1    7750 5150
	-1   0    0    1   
$EndComp
Text Label 8450 5050 2    60   ~ 0
VCC_SENS
$Comp
L GND #PWR031
U 1 1
P 8000 5300
F 0 "#PWR031" H 8000 5050 50  0001 C CNN
F 1 "GND" H 8000 5150 50  0000 C CNN
F 2 "" H 8000 5300 60  0000 C CNN
F 3 "" H 8000 5300 60  0000 C CNN
	1    8000 5300
	1    0    0    -1  
$EndComp
Wire Wire Line
	7950 5250 8000 5250
Wire Wire Line
	8000 5250 8000 5300
Wire Wire Line
	7950 5050 8450 5050
Wire Wire Line
	7950 5150 8450 5150
Text Label 8450 5150 2    60   ~ 0
IO19
Text Label 10800 1550 2    60   ~ 0
I2C_SDA
Text Label 10800 1250 2    60   ~ 0
I2C_SCL
$Comp
L 2N7002 Q3
U 1 1
P 5450 4600
F 0 "Q3" H 5650 4675 50  0000 L CNN
F 1 "2N7002" H 5650 4600 50  0000 L CNN
F 2 "TO_SOT_Packages_SMD:SOT-23_Handsoldering" H 5650 4525 50  0001 L CIN
F 3 "" H 5450 4600 50  0000 L CNN
	1    5450 4600
	1    0    0    -1  
$EndComp
$Comp
L R R4
U 1 1
P 5050 4650
F 0 "R4" V 5130 4650 50  0000 C CNN
F 1 "1K" V 5050 4650 50  0000 C CNN
F 2 "Resistors_SMD:R_0603_HandSoldering" V 4980 4650 24  0000 C CNN
F 3 "" H 5050 4650 30  0000 C CNN
	1    5050 4650
	0    1    1    0   
$EndComp
$Comp
L GND #PWR032
U 1 1
P 5550 4850
F 0 "#PWR032" H 5550 4600 50  0001 C CNN
F 1 "GND" H 5550 4700 50  0000 C CNN
F 2 "" H 5550 4850 60  0000 C CNN
F 3 "" H 5550 4850 60  0000 C CNN
	1    5550 4850
	1    0    0    -1  
$EndComp
Wire Wire Line
	4900 4650 4750 4650
Text Label 4750 4650 0    60   ~ 0
IO4
Wire Wire Line
	5200 4650 5250 4650
Wire Wire Line
	5550 4850 5550 4800
Text Label 5550 3600 2    60   ~ 0
VCC_SENS
Wire Wire Line
	5550 4200 5550 4400
Wire Wire Line
	5550 3800 5550 3600
$Comp
L Relay U2
U 1 1
P 6950 3950
F 0 "U2" H 6950 3550 60  0000 C CNN
F 1 "Relay" H 6950 4300 60  0000 C CNN
F 2 "libs:SPDT_Songle_Relay" H 6850 3950 60  0001 C CNN
F 3 "" H 6850 3950 60  0001 C CNN
	1    6950 3950
	1    0    0    -1  
$EndComp
$Comp
L LED D4
U 1 1
P 5950 3800
F 0 "D4" H 5950 3900 50  0000 C CNN
F 1 "LED" H 5950 3700 50  0000 C CNN
F 2 "LEDs:LED_0603" H 5950 3800 50  0001 C CNN
F 3 "" H 5950 3800 50  0000 C CNN
	1    5950 3800
	0    -1   -1   0   
$EndComp
$Comp
L R R5
U 1 1
P 5950 4200
F 0 "R5" V 6030 4200 50  0000 C CNN
F 1 "1K" V 5950 4200 50  0000 C CNN
F 2 "Resistors_SMD:R_0603_HandSoldering" V 5850 4200 24  0000 C CNN
F 3 "" H 5950 4200 60  0000 C CNN
	1    5950 4200
	-1   0    0    1   
$EndComp
Wire Wire Line
	5950 4050 5950 4000
Wire Wire Line
	5550 3600 6400 3600
Wire Wire Line
	6400 3600 6400 3700
Connection ~ 5950 3600
Wire Wire Line
	5550 4350 6400 4350
Connection ~ 5550 4350
Wire Wire Line
	6400 4350 6400 4200
Connection ~ 5950 4350
$Comp
L CONN_01X03 P7
U 1 1
P 8100 3950
F 0 "P7" H 8100 4150 50  0000 C CNN
F 1 "RELAY" V 8200 3950 50  0000 C CNN
F 2 "freetronics_footprints:SCREWTERMINAL-3.5MM-3" H 8100 3950 50  0001 C CNN
F 3 "" H 8100 3950 50  0000 C CNN
	1    8100 3950
	1    0    0    1   
$EndComp
Wire Wire Line
	7450 3950 7900 3950
Wire Wire Line
	7450 4100 7700 4100
Wire Wire Line
	7700 4100 7700 4050
Wire Wire Line
	7700 4050 7900 4050
Wire Wire Line
	7450 3800 7700 3800
Wire Wire Line
	7700 3800 7700 3850
Wire Wire Line
	7700 3850 7900 3850
Text Notes 10400 2250 0    60   ~ 0
Relay
Text Notes 10400 2050 0    60   ~ 0
Digital 1
Text Notes 10400 1850 0    60   ~ 0
Digital 2
Text Notes 10400 1750 0    60   ~ 0
Digital 3
$Comp
L DIODE_SCHOTTKY D3
U 1 1
P 5550 4000
F 0 "D3" H 5550 4100 40  0000 C CNN
F 1 "SS14" H 5550 3900 40  0000 C CNN
F 2 "freetronics_footprints:DIODE_SMA" V 5450 3850 24  0000 C CNN
F 3 "" H 5550 4000 60  0000 C CNN
	1    5550 4000
	0    -1   -1   0   
$EndComp
$Comp
L GND #PWR033
U 1 1
P 7400 1050
F 0 "#PWR033" H 7400 800 50  0001 C CNN
F 1 "GND" H 7400 900 50  0000 C CNN
F 2 "" H 7400 1050 50  0000 C CNN
F 3 "" H 7400 1050 50  0000 C CNN
	1    7400 1050
	1    0    0    -1  
$EndComp
Wire Wire Line
	7200 1200 7250 1200
Wire Wire Line
	7250 1200 7250 1000
Wire Wire Line
	7250 1000 7400 1000
Wire Wire Line
	7400 1000 7400 1050
$Comp
L CONN_01X14 P12
U 1 1
P 11100 1700
F 0 "P12" H 11100 2450 50  0000 C CNN
F 1 "CONN_01X14" V 11200 1700 50  0000 C CNN
F 2 "Pin_Headers:Pin_Header_Straight_1x14_Pitch2.54mm" H 11100 1700 50  0001 C CNN
F 3 "" H 11100 1700 50  0000 C CNN
	1    11100 1700
	1    0    0    -1  
$EndComp
$Comp
L GND #PWR034
U 1 1
P 10700 900
F 0 "#PWR034" H 10700 650 50  0001 C CNN
F 1 "GND" H 10700 750 50  0000 C CNN
F 2 "" H 10700 900 50  0000 C CNN
F 3 "" H 10700 900 50  0000 C CNN
	1    10700 900 
	1    0    0    -1  
$EndComp
Wire Wire Line
	10700 900  10700 850 
Wire Wire Line
	10700 850  10850 850 
Wire Wire Line
	10850 850  10850 1050
Wire Wire Line
	10850 1050 10900 1050
Wire Wire Line
	10050 2550 10150 2550
Wire Wire Line
	10050 2450 10150 2450
Text Label 2750 6900 2    60   ~ 0
USB_VCC
$EndSCHEMATC
